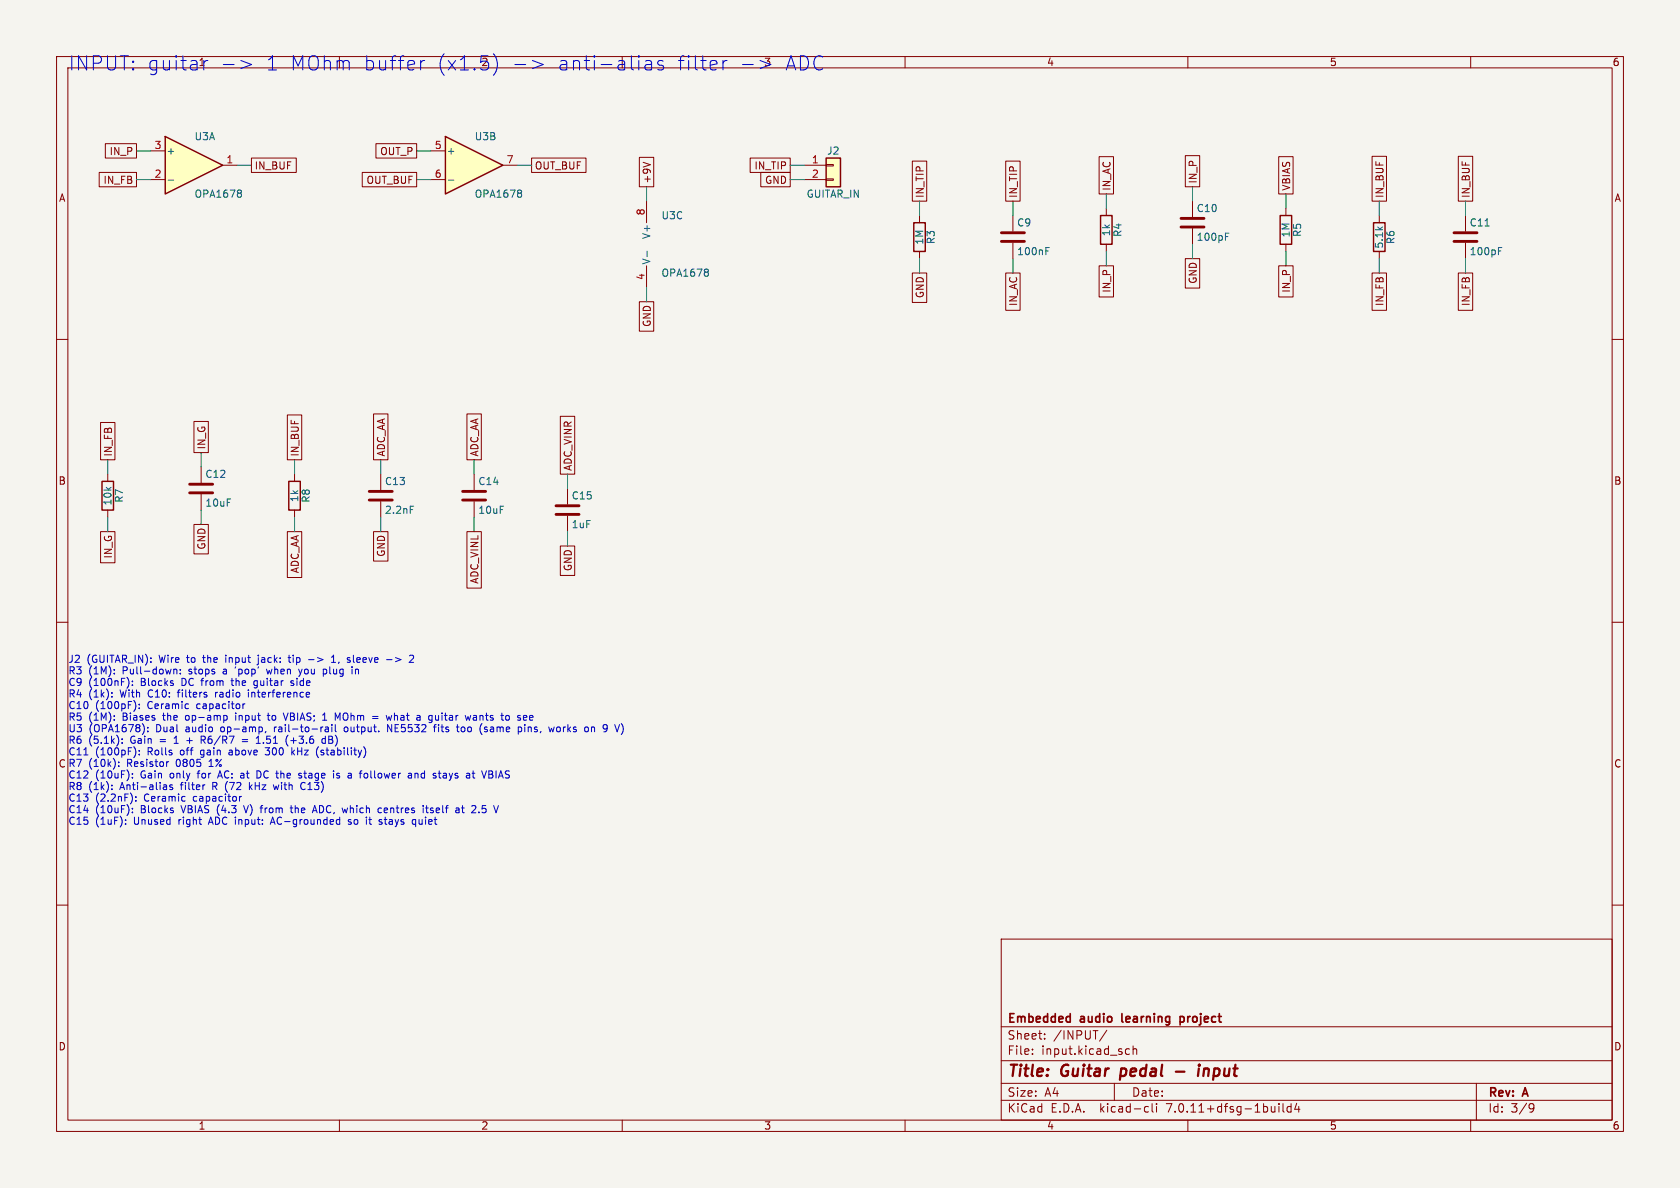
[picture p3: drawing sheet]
(kicad_sch
 (version 20230121)
 (generator eeschema)
 (paper "A4")
 (title_block
  (title "Guitar pedal - input")
  (company "Embedded audio learning project")
  (rev "A"))
 (lib_symbols
  (symbol "Connector_Generic:Conn_01x02"
   (pin_names
    (offset 1.016) hide) (in_bom yes) (on_board yes)
   (property "Reference" "J" (at 0 2.54 0) (effects (font (size 1.27 1.27))))
   (property "Value" "Conn_01x02" (at 0 -5.08 0) (effects (font (size 1.27 1.27))))
   (property "Footprint" "" (at 0 0 0) (effects (font (size 1.27 1.27)) hide))
   (property "Datasheet" "~" (at 0 0 0) (effects (font (size 1.27 1.27)) hide))
   (symbol "Conn_01x02_1_1"
    (rectangle (start -1.27 -2.413) (end 0 -2.667) (stroke (width 0.1524) (type default)) (fill (type none)))
    (rectangle (start -1.27 0.127) (end 0 -0.127) (stroke (width 0.1524) (type default)) (fill (type none)))
    (rectangle (start -1.27 1.27) (end 1.27 -3.81) (stroke (width 0.254) (type default)) (fill (type background)))
    (pin passive line (at -5.08 0 0) (length 3.81) (name "Pin_1" (effects (font (size 1.27 1.27)))) (number "1" (effects (font (size 1.27 1.27)))))
    (pin passive line (at -5.08 -2.54 0) (length 3.81) (name "Pin_2" (effects (font (size 1.27 1.27)))) (number "2" (effects (font (size 1.27 1.27)))))))
  (symbol "Device:R"
   (pin_numbers hide)
   (pin_names
    (offset 0)) (in_bom yes) (on_board yes)
   (property "Reference" "R" (at 2.032 0 90) (effects (font (size 1.27 1.27))))
   (property "Value" "R" (at 0 0 90) (effects (font (size 1.27 1.27))))
   (property "Footprint" "" (at -1.778 0 90) (effects (font (size 1.27 1.27)) hide))
   (property "Datasheet" "~" (at 0 0 0) (effects (font (size 1.27 1.27)) hide))
   (symbol "R_0_1"
    (rectangle (start -1.016 -2.54) (end 1.016 2.54) (stroke (width 0.254) (type default)) (fill (type none))))
   (symbol "R_1_1"
    (pin passive line (at 0 3.81 270) (length 1.27) (name "~" (effects (font (size 1.27 1.27)))) (number "1" (effects (font (size 1.27 1.27)))))
    (pin passive line (at 0 -3.81 90) (length 1.27) (name "~" (effects (font (size 1.27 1.27)))) (number "2" (effects (font (size 1.27 1.27)))))))
  (symbol "Device:C"
   (pin_numbers hide)
   (pin_names
    (offset 0.254)) (in_bom yes) (on_board yes)
   (property "Reference" "C" (at 0.635 2.54 0) (effects (font (size 1.27 1.27)) (justify left)))
   (property "Value" "C" (at 0.635 -2.54 0) (effects (font (size 1.27 1.27)) (justify left)))
   (property "Footprint" "" (at 0.9652 -3.81 0) (effects (font (size 1.27 1.27)) hide))
   (property "Datasheet" "~" (at 0 0 0) (effects (font (size 1.27 1.27)) hide))
   (symbol "C_0_1"
    (polyline (pts (xy -2.032 -0.762) (xy 2.032 -0.762)) (stroke (width 0.508) (type default)) (fill (type none)))
    (polyline (pts (xy -2.032 0.762) (xy 2.032 0.762)) (stroke (width 0.508) (type default)) (fill (type none))))
   (symbol "C_1_1"
    (pin passive line (at 0 3.81 270) (length 2.794) (name "~" (effects (font (size 1.27 1.27)))) (number "1" (effects (font (size 1.27 1.27)))))
    (pin passive line (at 0 -3.81 90) (length 2.794) (name "~" (effects (font (size 1.27 1.27)))) (number "2" (effects (font (size 1.27 1.27)))))))
  (symbol "Amplifier_Operational:OPA1678"
   (pin_names
    (offset 0.127)) (in_bom yes) (on_board yes)
   (property "Reference" "U" (at 0 5.08 0) (effects (font (size 1.27 1.27)) (justify left)))
   (property "Value" "OPA1678" (at 0 -5.08 0) (effects (font (size 1.27 1.27)) (justify left)))
   (property "Footprint" "" (at 0 0 0) (effects (font (size 1.27 1.27)) hide))
   (property "Datasheet" "http://www.ti.com/lit/ds/symlink/opa1678.pdf" (at 0 0 0) (effects (font (size 1.27 1.27)) hide))
   (property "ki_locked" "" (at 0 0 0) (effects (font (size 1.27 1.27))))
   (symbol "OPA1678_1_1"
    (polyline (pts (xy -5.08 5.08) (xy 5.08 0) (xy -5.08 -5.08) (xy -5.08 5.08)) (stroke (width 0.254) (type default)) (fill (type background)))
    (pin output line (at 7.62 0 180) (length 2.54) (name "~" (effects (font (size 1.27 1.27)))) (number "1" (effects (font (size 1.27 1.27)))))
    (pin input line (at -7.62 -2.54 0) (length 2.54) (name "-" (effects (font (size 1.27 1.27)))) (number "2" (effects (font (size 1.27 1.27)))))
    (pin input line (at -7.62 2.54 0) (length 2.54) (name "+" (effects (font (size 1.27 1.27)))) (number "3" (effects (font (size 1.27 1.27))))))
   (symbol "OPA1678_2_1"
    (polyline (pts (xy -5.08 5.08) (xy 5.08 0) (xy -5.08 -5.08) (xy -5.08 5.08)) (stroke (width 0.254) (type default)) (fill (type background)))
    (pin input line (at -7.62 2.54 0) (length 2.54) (name "+" (effects (font (size 1.27 1.27)))) (number "5" (effects (font (size 1.27 1.27)))))
    (pin input line (at -7.62 -2.54 0) (length 2.54) (name "-" (effects (font (size 1.27 1.27)))) (number "6" (effects (font (size 1.27 1.27)))))
    (pin output line (at 7.62 0 180) (length 2.54) (name "~" (effects (font (size 1.27 1.27)))) (number "7" (effects (font (size 1.27 1.27))))))
   (symbol "OPA1678_3_1"
    (pin power_in line (at -2.54 -7.62 90) (length 3.81) (name "V-" (effects (font (size 1.27 1.27)))) (number "4" (effects (font (size 1.27 1.27)))))
    (pin power_in line (at -2.54 7.62 270) (length 3.81) (name "V+" (effects (font (size 1.27 1.27)))) (number "8" (effects (font (size 1.27 1.27))))))))
 (text "INPUT: guitar -> 1 MOhm buffer (x1.5) -> anti-alias filter -> ADC" (at 12 10 0) (effects (font (size 2.5 2.5)) (justify left top)))
 (symbol
  (lib_id "Amplifier_Operational:OPA1678") (at 34.29 29.21 0) (unit 1) (in_bom yes) (on_board yes) (dnp no)
  (property "Reference" "U3" (at 34.29 24.13 0) (effects (font (size 1.27 1.27)) (justify left)))
  (property "Value" "OPA1678" (at 34.29 34.29 0) (effects (font (size 1.27 1.27)) (justify left)))
  (property "Footprint" "Package_SO:SOIC-8_3.9x4.9mm_P1.27mm" (at 34.29 29.21 0) (effects (font (size 1.27 1.27)) hide))
  (property "Datasheet" "http://www.ti.com/lit/ds/symlink/opa1678.pdf" (at 34.29 29.21 0) (effects (font (size 1.27 1.27)) hide))
  (property "MPN" "OPA1678IDR" (at 34.29 29.21 0) (effects (font (size 1.27 1.27)) hide))
  (property "Description" "Dual audio op-amp, rail-to-rail output. NE5532 fits too (same pins, works on 9 V)" (at 34.29 29.21 0) (effects (font (size 1.27 1.27)) hide))
  (property "Assembly" "FACTORY" (at 34.29 29.21 0) (effects (font (size 1.27 1.27)) hide)) (pin "1") (pin "2") (pin "3"))
 (wire (pts (xy 41.91 29.21) (xy 44.45 29.21)) (stroke (width 0) (type default)))
 (global_label "IN_BUF"
  (shape passive) (at 44.45 29.21 0) (fields_autoplaced) (effects (font (size 1.27 1.27)) (justify left))
  (property "Intersheetrefs" "${INTERSHEET_REFS}" (at 44.45 29.21 0) (effects (font (size 1 1)) hide)))
 (wire (pts (xy 26.67 31.75) (xy 24.13 31.75)) (stroke (width 0) (type default)))
 (global_label "IN_FB"
  (shape passive) (at 24.13 31.75 180) (fields_autoplaced) (effects (font (size 1.27 1.27)) (justify right))
  (property "Intersheetrefs" "${INTERSHEET_REFS}" (at 24.13 31.75 0) (effects (font (size 1 1)) hide)))
 (wire (pts (xy 26.67 26.67) (xy 24.13 26.67)) (stroke (width 0) (type default)))
 (global_label "IN_P"
  (shape passive) (at 24.13 26.67 180) (fields_autoplaced) (effects (font (size 1.27 1.27)) (justify right))
  (property "Intersheetrefs" "${INTERSHEET_REFS}" (at 24.13 26.67 0) (effects (font (size 1 1)) hide)))
 (symbol
  (lib_id "Amplifier_Operational:OPA1678") (at 83.82 29.21 0) (unit 2) (in_bom yes) (on_board yes) (dnp no)
  (property "Reference" "U3" (at 83.82 24.13 0) (effects (font (size 1.27 1.27)) (justify left)))
  (property "Value" "OPA1678" (at 83.82 34.29 0) (effects (font (size 1.27 1.27)) (justify left)))
  (property "Footprint" "Package_SO:SOIC-8_3.9x4.9mm_P1.27mm" (at 83.82 29.21 0) (effects (font (size 1.27 1.27)) hide))
  (property "Datasheet" "http://www.ti.com/lit/ds/symlink/opa1678.pdf" (at 83.82 29.21 0) (effects (font (size 1.27 1.27)) hide))
  (property "MPN" "OPA1678IDR" (at 83.82 29.21 0) (effects (font (size 1.27 1.27)) hide))
  (property "Description" "Dual audio op-amp, rail-to-rail output. NE5532 fits too (same pins, works on 9 V)" (at 83.82 29.21 0) (effects (font (size 1.27 1.27)) hide))
  (property "Assembly" "FACTORY" (at 83.82 29.21 0) (effects (font (size 1.27 1.27)) hide)) (pin "5") (pin "6") (pin "7"))
 (wire (pts (xy 76.2 26.67) (xy 73.66 26.67)) (stroke (width 0) (type default)))
 (global_label "OUT_P"
  (shape passive) (at 73.66 26.67 180) (fields_autoplaced) (effects (font (size 1.27 1.27)) (justify right))
  (property "Intersheetrefs" "${INTERSHEET_REFS}" (at 73.66 26.67 0) (effects (font (size 1 1)) hide)))
 (wire (pts (xy 76.2 31.75) (xy 73.66 31.75)) (stroke (width 0) (type default)))
 (global_label "OUT_BUF"
  (shape passive) (at 73.66 31.75 180) (fields_autoplaced) (effects (font (size 1.27 1.27)) (justify right))
  (property "Intersheetrefs" "${INTERSHEET_REFS}" (at 73.66 31.75 0) (effects (font (size 1 1)) hide)))
 (wire (pts (xy 91.44 29.21) (xy 93.98 29.21)) (stroke (width 0) (type default)))
 (global_label "OUT_BUF"
  (shape passive) (at 93.98 29.21 0) (fields_autoplaced) (effects (font (size 1.27 1.27)) (justify left))
  (property "Intersheetrefs" "${INTERSHEET_REFS}" (at 93.98 29.21 0) (effects (font (size 1 1)) hide)))
 (symbol
  (lib_id "Amplifier_Operational:OPA1678") (at 116.84 43.18 0) (unit 3) (in_bom yes) (on_board yes) (dnp no)
  (property "Reference" "U3" (at 116.84 38.1 0) (effects (font (size 1.27 1.27)) (justify left)))
  (property "Value" "OPA1678" (at 116.84 48.26 0) (effects (font (size 1.27 1.27)) (justify left)))
  (property "Footprint" "Package_SO:SOIC-8_3.9x4.9mm_P1.27mm" (at 116.84 43.18 0) (effects (font (size 1.27 1.27)) hide))
  (property "Datasheet" "http://www.ti.com/lit/ds/symlink/opa1678.pdf" (at 116.84 43.18 0) (effects (font (size 1.27 1.27)) hide))
  (property "MPN" "OPA1678IDR" (at 116.84 43.18 0) (effects (font (size 1.27 1.27)) hide))
  (property "Description" "Dual audio op-amp, rail-to-rail output. NE5532 fits too (same pins, works on 9 V)" (at 116.84 43.18 0) (effects (font (size 1.27 1.27)) hide))
  (property "Assembly" "FACTORY" (at 116.84 43.18 0) (effects (font (size 1.27 1.27)) hide)) (pin "4") (pin "8"))
 (wire (pts (xy 114.3 50.8) (xy 114.3 53.34)) (stroke (width 0) (type default)))
 (global_label "GND"
  (shape passive) (at 114.3 53.34 270) (fields_autoplaced) (effects (font (size 1.27 1.27)) (justify right))
  (property "Intersheetrefs" "${INTERSHEET_REFS}" (at 114.3 53.34 0) (effects (font (size 1 1)) hide)))
 (wire (pts (xy 114.3 35.56) (xy 114.3 33.02)) (stroke (width 0) (type default)))
 (global_label "+9V"
  (shape passive) (at 114.3 33.02 90) (fields_autoplaced) (effects (font (size 1.27 1.27)) (justify left))
  (property "Intersheetrefs" "${INTERSHEET_REFS}" (at 114.3 33.02 0) (effects (font (size 1 1)) hide)))
 (symbol
  (lib_id "Connector_Generic:Conn_01x02") (at 147.32 29.21 0) (unit 1) (in_bom yes) (on_board yes) (dnp no)
  (property "Reference" "J2" (at 147.32 26.67 0) (effects (font (size 1.27 1.27))))
  (property "Value" "GUITAR_IN" (at 147.32 34.29 0) (effects (font (size 1.27 1.27))))
  (property "Footprint" "Connector_PinHeader_2.54mm:PinHeader_1x02_P2.54mm_Vertical" (at 147.32 29.21 0) (effects (font (size 1.27 1.27)) hide))
  (property "Datasheet" "~" (at 147.32 29.21 0) (effects (font (size 1.27 1.27)) hide))
  (property "MPN" "2.54mm header 1x2" (at 147.32 29.21 0) (effects (font (size 1.27 1.27)) hide))
  (property "Description" "Wire to the input jack: tip -> 1, sleeve -> 2" (at 147.32 29.21 0) (effects (font (size 1.27 1.27)) hide))
  (property "Assembly" "HAND" (at 147.32 29.21 0) (effects (font (size 1.27 1.27)) hide)) (pin "1") (pin "2"))
 (wire (pts (xy 142.24 29.21) (xy 139.7 29.21)) (stroke (width 0) (type default)))
 (global_label "IN_TIP"
  (shape passive) (at 139.7 29.21 180) (fields_autoplaced) (effects (font (size 1.27 1.27)) (justify right))
  (property "Intersheetrefs" "${INTERSHEET_REFS}" (at 139.7 29.21 0) (effects (font (size 1 1)) hide)))
 (wire (pts (xy 142.24 31.75) (xy 139.7 31.75)) (stroke (width 0) (type default)))
 (global_label "GND"
  (shape passive) (at 139.7 31.75 180) (fields_autoplaced) (effects (font (size 1.27 1.27)) (justify right))
  (property "Intersheetrefs" "${INTERSHEET_REFS}" (at 139.7 31.75 0) (effects (font (size 1 1)) hide)))
 (symbol
  (lib_id "Device:R") (at 162.56 41.91 0) (unit 1) (in_bom yes) (on_board yes) (dnp no)
  (property "Reference" "R3" (at 164.592 41.91 90) (effects (font (size 1.27 1.27))))
  (property "Value" "1M" (at 162.56 41.91 90) (effects (font (size 1.27 1.27))))
  (property "Footprint" "Resistor_SMD:R_0805_2012Metric" (at 162.56 41.91 0) (effects (font (size 1.27 1.27)) hide))
  (property "Datasheet" "~" (at 162.56 41.91 0) (effects (font (size 1.27 1.27)) hide))
  (property "MPN" "0805 1M 1%" (at 162.56 41.91 0) (effects (font (size 1.27 1.27)) hide))
  (property "Description" "Pull-down: stops a 'pop' when you plug in" (at 162.56 41.91 0) (effects (font (size 1.27 1.27)) hide))
  (property "Assembly" "FACTORY" (at 162.56 41.91 0) (effects (font (size 1.27 1.27)) hide)) (pin "1") (pin "2"))
 (wire (pts (xy 162.56 38.1) (xy 162.56 35.56)) (stroke (width 0) (type default)))
 (global_label "IN_TIP"
  (shape passive) (at 162.56 35.56 90) (fields_autoplaced) (effects (font (size 1.27 1.27)) (justify left))
  (property "Intersheetrefs" "${INTERSHEET_REFS}" (at 162.56 35.56 0) (effects (font (size 1 1)) hide)))
 (wire (pts (xy 162.56 45.72) (xy 162.56 48.26)) (stroke (width 0) (type default)))
 (global_label "GND"
  (shape passive) (at 162.56 48.26 270) (fields_autoplaced) (effects (font (size 1.27 1.27)) (justify right))
  (property "Intersheetrefs" "${INTERSHEET_REFS}" (at 162.56 48.26 0) (effects (font (size 1 1)) hide)))
 (symbol
  (lib_id "Device:C") (at 179.07 41.91 0) (unit 1) (in_bom yes) (on_board yes) (dnp no)
  (property "Reference" "C9" (at 179.705 39.37 0) (effects (font (size 1.27 1.27)) (justify left)))
  (property "Value" "100nF" (at 179.705 44.45 0) (effects (font (size 1.27 1.27)) (justify left)))
  (property "Footprint" "Capacitor_SMD:C_0805_2012Metric" (at 179.07 41.91 0) (effects (font (size 1.27 1.27)) hide))
  (property "Datasheet" "~" (at 179.07 41.91 0) (effects (font (size 1.27 1.27)) hide))
  (property "MPN" "0805 100nF X7R" (at 179.07 41.91 0) (effects (font (size 1.27 1.27)) hide))
  (property "Description" "Blocks DC from the guitar side" (at 179.07 41.91 0) (effects (font (size 1.27 1.27)) hide))
  (property "Assembly" "FACTORY" (at 179.07 41.91 0) (effects (font (size 1.27 1.27)) hide)) (pin "1") (pin "2"))
 (wire (pts (xy 179.07 38.1) (xy 179.07 35.56)) (stroke (width 0) (type default)))
 (global_label "IN_TIP"
  (shape passive) (at 179.07 35.56 90) (fields_autoplaced) (effects (font (size 1.27 1.27)) (justify left))
  (property "Intersheetrefs" "${INTERSHEET_REFS}" (at 179.07 35.56 0) (effects (font (size 1 1)) hide)))
 (wire (pts (xy 179.07 45.72) (xy 179.07 48.26)) (stroke (width 0) (type default)))
 (global_label "IN_AC"
  (shape passive) (at 179.07 48.26 270) (fields_autoplaced) (effects (font (size 1.27 1.27)) (justify right))
  (property "Intersheetrefs" "${INTERSHEET_REFS}" (at 179.07 48.26 0) (effects (font (size 1 1)) hide)))
 (symbol
  (lib_id "Device:R") (at 195.58 40.64 0) (unit 1) (in_bom yes) (on_board yes) (dnp no)
  (property "Reference" "R4" (at 197.612 40.64 90) (effects (font (size 1.27 1.27))))
  (property "Value" "1k" (at 195.58 40.64 90) (effects (font (size 1.27 1.27))))
  (property "Footprint" "Resistor_SMD:R_0805_2012Metric" (at 195.58 40.64 0) (effects (font (size 1.27 1.27)) hide))
  (property "Datasheet" "~" (at 195.58 40.64 0) (effects (font (size 1.27 1.27)) hide))
  (property "MPN" "0805 1k 1%" (at 195.58 40.64 0) (effects (font (size 1.27 1.27)) hide))
  (property "Description" "With C10: filters radio interference" (at 195.58 40.64 0) (effects (font (size 1.27 1.27)) hide))
  (property "Assembly" "FACTORY" (at 195.58 40.64 0) (effects (font (size 1.27 1.27)) hide)) (pin "1") (pin "2"))
 (wire (pts (xy 195.58 36.83) (xy 195.58 34.29)) (stroke (width 0) (type default)))
 (global_label "IN_AC"
  (shape passive) (at 195.58 34.29 90) (fields_autoplaced) (effects (font (size 1.27 1.27)) (justify left))
  (property "Intersheetrefs" "${INTERSHEET_REFS}" (at 195.58 34.29 0) (effects (font (size 1 1)) hide)))
 (wire (pts (xy 195.58 44.45) (xy 195.58 46.99)) (stroke (width 0) (type default)))
 (global_label "IN_P"
  (shape passive) (at 195.58 46.99 270) (fields_autoplaced) (effects (font (size 1.27 1.27)) (justify right))
  (property "Intersheetrefs" "${INTERSHEET_REFS}" (at 195.58 46.99 0) (effects (font (size 1 1)) hide)))
 (symbol
  (lib_id "Device:C") (at 210.82 39.37 0) (unit 1) (in_bom yes) (on_board yes) (dnp no)
  (property "Reference" "C10" (at 211.455 36.83 0) (effects (font (size 1.27 1.27)) (justify left)))
  (property "Value" "100pF" (at 211.455 41.91 0) (effects (font (size 1.27 1.27)) (justify left)))
  (property "Footprint" "Capacitor_SMD:C_0805_2012Metric" (at 210.82 39.37 0) (effects (font (size 1.27 1.27)) hide))
  (property "Datasheet" "~" (at 210.82 39.37 0) (effects (font (size 1.27 1.27)) hide))
  (property "MPN" "0805 100pF C0G" (at 210.82 39.37 0) (effects (font (size 1.27 1.27)) hide))
  (property "Description" "Ceramic capacitor" (at 210.82 39.37 0) (effects (font (size 1.27 1.27)) hide))
  (property "Assembly" "FACTORY" (at 210.82 39.37 0) (effects (font (size 1.27 1.27)) hide)) (pin "1") (pin "2"))
 (wire (pts (xy 210.82 35.56) (xy 210.82 33.02)) (stroke (width 0) (type default)))
 (global_label "IN_P"
  (shape passive) (at 210.82 33.02 90) (fields_autoplaced) (effects (font (size 1.27 1.27)) (justify left))
  (property "Intersheetrefs" "${INTERSHEET_REFS}" (at 210.82 33.02 0) (effects (font (size 1 1)) hide)))
 (wire (pts (xy 210.82 43.18) (xy 210.82 45.72)) (stroke (width 0) (type default)))
 (global_label "GND"
  (shape passive) (at 210.82 45.72 270) (fields_autoplaced) (effects (font (size 1.27 1.27)) (justify right))
  (property "Intersheetrefs" "${INTERSHEET_REFS}" (at 210.82 45.72 0) (effects (font (size 1 1)) hide)))
 (symbol
  (lib_id "Device:R") (at 227.33 40.64 0) (unit 1) (in_bom yes) (on_board yes) (dnp no)
  (property "Reference" "R5" (at 229.362 40.64 90) (effects (font (size 1.27 1.27))))
  (property "Value" "1M" (at 227.33 40.64 90) (effects (font (size 1.27 1.27))))
  (property "Footprint" "Resistor_SMD:R_0805_2012Metric" (at 227.33 40.64 0) (effects (font (size 1.27 1.27)) hide))
  (property "Datasheet" "~" (at 227.33 40.64 0) (effects (font (size 1.27 1.27)) hide))
  (property "MPN" "0805 1M 1%" (at 227.33 40.64 0) (effects (font (size 1.27 1.27)) hide))
  (property "Description" "Biases the op-amp input to VBIAS; 1 MOhm = what a guitar wants to see" (at 227.33 40.64 0) (effects (font (size 1.27 1.27)) hide))
  (property "Assembly" "FACTORY" (at 227.33 40.64 0) (effects (font (size 1.27 1.27)) hide)) (pin "1") (pin "2"))
 (wire (pts (xy 227.33 36.83) (xy 227.33 34.29)) (stroke (width 0) (type default)))
 (global_label "VBIAS"
  (shape passive) (at 227.33 34.29 90) (fields_autoplaced) (effects (font (size 1.27 1.27)) (justify left))
  (property "Intersheetrefs" "${INTERSHEET_REFS}" (at 227.33 34.29 0) (effects (font (size 1 1)) hide)))
 (wire (pts (xy 227.33 44.45) (xy 227.33 46.99)) (stroke (width 0) (type default)))
 (global_label "IN_P"
  (shape passive) (at 227.33 46.99 270) (fields_autoplaced) (effects (font (size 1.27 1.27)) (justify right))
  (property "Intersheetrefs" "${INTERSHEET_REFS}" (at 227.33 46.99 0) (effects (font (size 1 1)) hide)))
 (symbol
  (lib_id "Device:R") (at 243.84 41.91 0) (unit 1) (in_bom yes) (on_board yes) (dnp no)
  (property "Reference" "R6" (at 245.872 41.91 90) (effects (font (size 1.27 1.27))))
  (property "Value" "5.1k" (at 243.84 41.91 90) (effects (font (size 1.27 1.27))))
  (property "Footprint" "Resistor_SMD:R_0805_2012Metric" (at 243.84 41.91 0) (effects (font (size 1.27 1.27)) hide))
  (property "Datasheet" "~" (at 243.84 41.91 0) (effects (font (size 1.27 1.27)) hide))
  (property "MPN" "0805 5.1k 1%" (at 243.84 41.91 0) (effects (font (size 1.27 1.27)) hide))
  (property "Description" "Gain = 1 + R6/R7 = 1.51 (+3.6 dB)" (at 243.84 41.91 0) (effects (font (size 1.27 1.27)) hide))
  (property "Assembly" "FACTORY" (at 243.84 41.91 0) (effects (font (size 1.27 1.27)) hide)) (pin "1") (pin "2"))
 (wire (pts (xy 243.84 38.1) (xy 243.84 35.56)) (stroke (width 0) (type default)))
 (global_label "IN_BUF"
  (shape passive) (at 243.84 35.56 90) (fields_autoplaced) (effects (font (size 1.27 1.27)) (justify left))
  (property "Intersheetrefs" "${INTERSHEET_REFS}" (at 243.84 35.56 0) (effects (font (size 1 1)) hide)))
 (wire (pts (xy 243.84 45.72) (xy 243.84 48.26)) (stroke (width 0) (type default)))
 (global_label "IN_FB"
  (shape passive) (at 243.84 48.26 270) (fields_autoplaced) (effects (font (size 1.27 1.27)) (justify right))
  (property "Intersheetrefs" "${INTERSHEET_REFS}" (at 243.84 48.26 0) (effects (font (size 1 1)) hide)))
 (symbol
  (lib_id "Device:C") (at 259.08 41.91 0) (unit 1) (in_bom yes) (on_board yes) (dnp no)
  (property "Reference" "C11" (at 259.715 39.37 0) (effects (font (size 1.27 1.27)) (justify left)))
  (property "Value" "100pF" (at 259.715 44.45 0) (effects (font (size 1.27 1.27)) (justify left)))
  (property "Footprint" "Capacitor_SMD:C_0805_2012Metric" (at 259.08 41.91 0) (effects (font (size 1.27 1.27)) hide))
  (property "Datasheet" "~" (at 259.08 41.91 0) (effects (font (size 1.27 1.27)) hide))
  (property "MPN" "0805 100pF C0G" (at 259.08 41.91 0) (effects (font (size 1.27 1.27)) hide))
  (property "Description" "Rolls off gain above 300 kHz (stability)" (at 259.08 41.91 0) (effects (font (size 1.27 1.27)) hide))
  (property "Assembly" "FACTORY" (at 259.08 41.91 0) (effects (font (size 1.27 1.27)) hide)) (pin "1") (pin "2"))
 (wire (pts (xy 259.08 38.1) (xy 259.08 35.56)) (stroke (width 0) (type default)))
 (global_label "IN_BUF"
  (shape passive) (at 259.08 35.56 90) (fields_autoplaced) (effects (font (size 1.27 1.27)) (justify left))
  (property "Intersheetrefs" "${INTERSHEET_REFS}" (at 259.08 35.56 0) (effects (font (size 1 1)) hide)))
 (wire (pts (xy 259.08 45.72) (xy 259.08 48.26)) (stroke (width 0) (type default)))
 (global_label "IN_FB"
  (shape passive) (at 259.08 48.26 270) (fields_autoplaced) (effects (font (size 1.27 1.27)) (justify right))
  (property "Intersheetrefs" "${INTERSHEET_REFS}" (at 259.08 48.26 0) (effects (font (size 1 1)) hide)))
 (symbol
  (lib_id "Device:R") (at 19.05 87.63 0) (unit 1) (in_bom yes) (on_board yes) (dnp no)
  (property "Reference" "R7" (at 21.082 87.63 90) (effects (font (size 1.27 1.27))))
  (property "Value" "10k" (at 19.05 87.63 90) (effects (font (size 1.27 1.27))))
  (property "Footprint" "Resistor_SMD:R_0805_2012Metric" (at 19.05 87.63 0) (effects (font (size 1.27 1.27)) hide))
  (property "Datasheet" "~" (at 19.05 87.63 0) (effects (font (size 1.27 1.27)) hide))
  (property "MPN" "0805 10k 1%" (at 19.05 87.63 0) (effects (font (size 1.27 1.27)) hide))
  (property "Description" "Resistor 0805 1%" (at 19.05 87.63 0) (effects (font (size 1.27 1.27)) hide))
  (property "Assembly" "FACTORY" (at 19.05 87.63 0) (effects (font (size 1.27 1.27)) hide)) (pin "1") (pin "2"))
 (wire (pts (xy 19.05 83.82) (xy 19.05 81.28)) (stroke (width 0) (type default)))
 (global_label "IN_FB"
  (shape passive) (at 19.05 81.28 90) (fields_autoplaced) (effects (font (size 1.27 1.27)) (justify left))
  (property "Intersheetrefs" "${INTERSHEET_REFS}" (at 19.05 81.28 0) (effects (font (size 1 1)) hide)))
 (wire (pts (xy 19.05 91.44) (xy 19.05 93.98)) (stroke (width 0) (type default)))
 (global_label "IN_G"
  (shape passive) (at 19.05 93.98 270) (fields_autoplaced) (effects (font (size 1.27 1.27)) (justify right))
  (property "Intersheetrefs" "${INTERSHEET_REFS}" (at 19.05 93.98 0) (effects (font (size 1 1)) hide)))
 (symbol
  (lib_id "Device:C") (at 35.56 86.36 0) (unit 1) (in_bom yes) (on_board yes) (dnp no)
  (property "Reference" "C12" (at 36.195 83.82 0) (effects (font (size 1.27 1.27)) (justify left)))
  (property "Value" "10uF" (at 36.195 88.9 0) (effects (font (size 1.27 1.27)) (justify left)))
  (property "Footprint" "Capacitor_SMD:C_0805_2012Metric" (at 35.56 86.36 0) (effects (font (size 1.27 1.27)) hide))
  (property "Datasheet" "~" (at 35.56 86.36 0) (effects (font (size 1.27 1.27)) hide))
  (property "MPN" "0805 10uF X7R" (at 35.56 86.36 0) (effects (font (size 1.27 1.27)) hide))
  (property "Description" "Gain only for AC: at DC the stage is a follower and stays at VBIAS" (at 35.56 86.36 0) (effects (font (size 1.27 1.27)) hide))
  (property "Assembly" "FACTORY" (at 35.56 86.36 0) (effects (font (size 1.27 1.27)) hide)) (pin "1") (pin "2"))
 (wire (pts (xy 35.56 82.55) (xy 35.56 80.01)) (stroke (width 0) (type default)))
 (global_label "IN_G"
  (shape passive) (at 35.56 80.01 90) (fields_autoplaced) (effects (font (size 1.27 1.27)) (justify left))
  (property "Intersheetrefs" "${INTERSHEET_REFS}" (at 35.56 80.01 0) (effects (font (size 1 1)) hide)))
 (wire (pts (xy 35.56 90.17) (xy 35.56 92.71)) (stroke (width 0) (type default)))
 (global_label "GND"
  (shape passive) (at 35.56 92.71 270) (fields_autoplaced) (effects (font (size 1.27 1.27)) (justify right))
  (property "Intersheetrefs" "${INTERSHEET_REFS}" (at 35.56 92.71 0) (effects (font (size 1 1)) hide)))
 (symbol
  (lib_id "Device:R") (at 52.07 87.63 0) (unit 1) (in_bom yes) (on_board yes) (dnp no)
  (property "Reference" "R8" (at 54.102 87.63 90) (effects (font (size 1.27 1.27))))
  (property "Value" "1k" (at 52.07 87.63 90) (effects (font (size 1.27 1.27))))
  (property "Footprint" "Resistor_SMD:R_0805_2012Metric" (at 52.07 87.63 0) (effects (font (size 1.27 1.27)) hide))
  (property "Datasheet" "~" (at 52.07 87.63 0) (effects (font (size 1.27 1.27)) hide))
  (property "MPN" "0805 1k 1%" (at 52.07 87.63 0) (effects (font (size 1.27 1.27)) hide))
  (property "Description" "Anti-alias filter R (72 kHz with C13)" (at 52.07 87.63 0) (effects (font (size 1.27 1.27)) hide))
  (property "Assembly" "FACTORY" (at 52.07 87.63 0) (effects (font (size 1.27 1.27)) hide)) (pin "1") (pin "2"))
 (wire (pts (xy 52.07 83.82) (xy 52.07 81.28)) (stroke (width 0) (type default)))
 (global_label "IN_BUF"
  (shape passive) (at 52.07 81.28 90) (fields_autoplaced) (effects (font (size 1.27 1.27)) (justify left))
  (property "Intersheetrefs" "${INTERSHEET_REFS}" (at 52.07 81.28 0) (effects (font (size 1 1)) hide)))
 (wire (pts (xy 52.07 91.44) (xy 52.07 93.98)) (stroke (width 0) (type default)))
 (global_label "ADC_AA"
  (shape passive) (at 52.07 93.98 270) (fields_autoplaced) (effects (font (size 1.27 1.27)) (justify right))
  (property "Intersheetrefs" "${INTERSHEET_REFS}" (at 52.07 93.98 0) (effects (font (size 1 1)) hide)))
 (symbol
  (lib_id "Device:C") (at 67.31 87.63 0) (unit 1) (in_bom yes) (on_board yes) (dnp no)
  (property "Reference" "C13" (at 67.945 85.09 0) (effects (font (size 1.27 1.27)) (justify left)))
  (property "Value" "2.2nF" (at 67.945 90.17 0) (effects (font (size 1.27 1.27)) (justify left)))
  (property "Footprint" "Capacitor_SMD:C_0805_2012Metric" (at 67.31 87.63 0) (effects (font (size 1.27 1.27)) hide))
  (property "Datasheet" "~" (at 67.31 87.63 0) (effects (font (size 1.27 1.27)) hide))
  (property "MPN" "0805 2.2nF C0G" (at 67.31 87.63 0) (effects (font (size 1.27 1.27)) hide))
  (property "Description" "Ceramic capacitor" (at 67.31 87.63 0) (effects (font (size 1.27 1.27)) hide))
  (property "Assembly" "FACTORY" (at 67.31 87.63 0) (effects (font (size 1.27 1.27)) hide)) (pin "1") (pin "2"))
 (wire (pts (xy 67.31 83.82) (xy 67.31 81.28)) (stroke (width 0) (type default)))
 (global_label "ADC_AA"
  (shape passive) (at 67.31 81.28 90) (fields_autoplaced) (effects (font (size 1.27 1.27)) (justify left))
  (property "Intersheetrefs" "${INTERSHEET_REFS}" (at 67.31 81.28 0) (effects (font (size 1 1)) hide)))
 (wire (pts (xy 67.31 91.44) (xy 67.31 93.98)) (stroke (width 0) (type default)))
 (global_label "GND"
  (shape passive) (at 67.31 93.98 270) (fields_autoplaced) (effects (font (size 1.27 1.27)) (justify right))
  (property "Intersheetrefs" "${INTERSHEET_REFS}" (at 67.31 93.98 0) (effects (font (size 1 1)) hide)))
 (symbol
  (lib_id "Device:C") (at 83.82 87.63 0) (unit 1) (in_bom yes) (on_board yes) (dnp no)
  (property "Reference" "C14" (at 84.455 85.09 0) (effects (font (size 1.27 1.27)) (justify left)))
  (property "Value" "10uF" (at 84.455 90.17 0) (effects (font (size 1.27 1.27)) (justify left)))
  (property "Footprint" "Capacitor_SMD:C_0805_2012Metric" (at 83.82 87.63 0) (effects (font (size 1.27 1.27)) hide))
  (property "Datasheet" "~" (at 83.82 87.63 0) (effects (font (size 1.27 1.27)) hide))
  (property "MPN" "0805 10uF X7R" (at 83.82 87.63 0) (effects (font (size 1.27 1.27)) hide))
  (property "Description" "Blocks VBIAS (4.3 V) from the ADC, which centres itself at 2.5 V" (at 83.82 87.63 0) (effects (font (size 1.27 1.27)) hide))
  (property "Assembly" "FACTORY" (at 83.82 87.63 0) (effects (font (size 1.27 1.27)) hide)) (pin "1") (pin "2"))
 (wire (pts (xy 83.82 83.82) (xy 83.82 81.28)) (stroke (width 0) (type default)))
 (global_label "ADC_AA"
  (shape passive) (at 83.82 81.28 90) (fields_autoplaced) (effects (font (size 1.27 1.27)) (justify left))
  (property "Intersheetrefs" "${INTERSHEET_REFS}" (at 83.82 81.28 0) (effects (font (size 1 1)) hide)))
 (wire (pts (xy 83.82 91.44) (xy 83.82 93.98)) (stroke (width 0) (type default)))
 (global_label "ADC_VINL"
  (shape passive) (at 83.82 93.98 270) (fields_autoplaced) (effects (font (size 1.27 1.27)) (justify right))
  (property "Intersheetrefs" "${INTERSHEET_REFS}" (at 83.82 93.98 0) (effects (font (size 1 1)) hide)))
 (symbol
  (lib_id "Device:C") (at 100.33 90.17 0) (unit 1) (in_bom yes) (on_board yes) (dnp no)
  (property "Reference" "C15" (at 100.965 87.63 0) (effects (font (size 1.27 1.27)) (justify left)))
  (property "Value" "1uF" (at 100.965 92.71 0) (effects (font (size 1.27 1.27)) (justify left)))
  (property "Footprint" "Capacitor_SMD:C_0805_2012Metric" (at 100.33 90.17 0) (effects (font (size 1.27 1.27)) hide))
  (property "Datasheet" "~" (at 100.33 90.17 0) (effects (font (size 1.27 1.27)) hide))
  (property "MPN" "0805 1uF X7R" (at 100.33 90.17 0) (effects (font (size 1.27 1.27)) hide))
  (property "Description" "Unused right ADC input: AC-grounded so it stays quiet" (at 100.33 90.17 0) (effects (font (size 1.27 1.27)) hide))
  (property "Assembly" "FACTORY" (at 100.33 90.17 0) (effects (font (size 1.27 1.27)) hide)) (pin "1") (pin "2"))
 (wire (pts (xy 100.33 86.36) (xy 100.33 83.82)) (stroke (width 0) (type default)))
 (global_label "ADC_VINR"
  (shape passive) (at 100.33 83.82 90) (fields_autoplaced) (effects (font (size 1.27 1.27)) (justify left))
  (property "Intersheetrefs" "${INTERSHEET_REFS}" (at 100.33 83.82 0) (effects (font (size 1 1)) hide)))
 (wire (pts (xy 100.33 93.98) (xy 100.33 96.52)) (stroke (width 0) (type default)))
 (global_label "GND"
  (shape passive) (at 100.33 96.52 270) (fields_autoplaced) (effects (font (size 1.27 1.27)) (justify right))
  (property "Intersheetrefs" "${INTERSHEET_REFS}" (at 100.33 96.52 0) (effects (font (size 1 1)) hide)))
 (text "J2 (GUITAR_IN): Wire to the input jack: tip -> 1, sleeve -> 2\nR3 (1M): Pull-down: stops a 'pop' when you plug in\nC9 (100nF): Blocks DC from the guitar side\nR4 (1k): With C10: filters radio interference\nC10 (100pF): Ceramic capacitor\nR5 (1M): Biases the op-amp input to VBIAS; 1 MOhm = what a guitar wants to see\nU3 (OPA1678): Dual audio op-amp, rail-to-rail output. NE5532 fits too (same pins, works on 9 V)\nR6 (5.1k): Gain = 1 + R6/R7 = 1.51 (+3.6 dB)\nC11 (100pF): Rolls off gain above 300 kHz (stability)\nR7 (10k): Resistor 0805 1%\nC12 (10uF): Gain only for AC: at DC the stage is a follower and stays at VBIAS\nR8 (1k): Anti-alias filter R (72 kHz with C13)\nC13 (2.2nF): Ceramic capacitor\nC14 (10uF): Blocks VBIAS (4.3 V) from the ADC, which centres itself at 2.5 V\nC15 (1uF): Unused right ADC input: AC-grounded so it stays quiet" (at 12 116.02 0) (effects (font (size 1.27 1.27)) (justify left top)))
 (sheet_instances (path ""
   (page "3"))))
